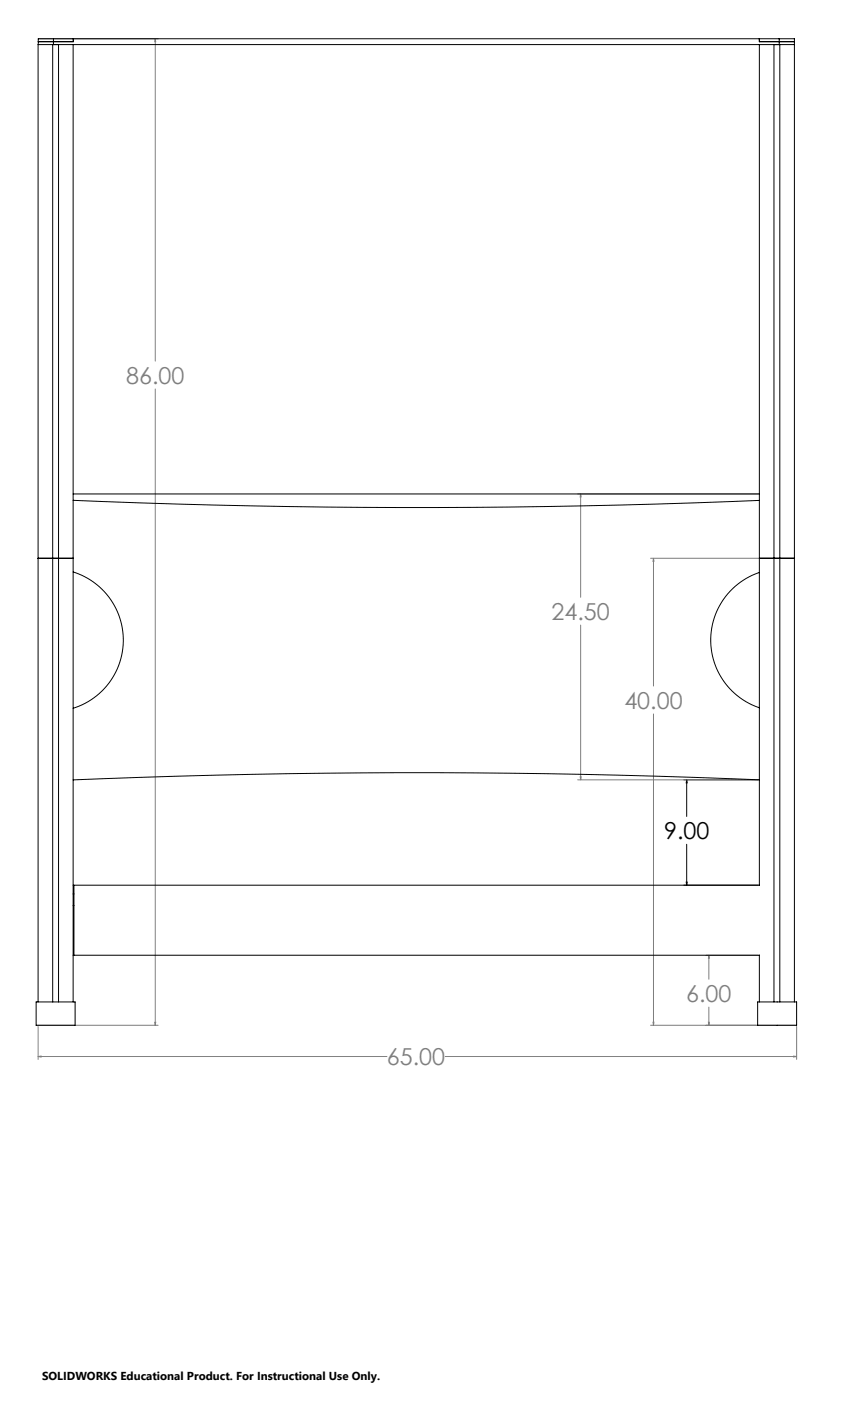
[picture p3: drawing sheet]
<svg xmlns="http://www.w3.org/2000/svg" width="914mm" height="1524mm" viewBox="0 0 914 1524" stroke-linecap="round" stroke-linejoin="round" font-family="sans-serif">
<path d="M743 848h81M747 848v4h-1zM747 848v40M747 918v45M746 960h1v3zM743 963h81" fill="none" stroke="#000" stroke-width="1.09"/>
<g fill="none" stroke="#808080" stroke-width="1.09">
<path d="M43 42h129M169 42v3h-1zM169 42v351M169 423v692M628 537h196M631 537l1 4h-1zM631 537v113M707 607h155M711 607v4h-1zM711 607v139M631 680v168M711 777v338"/>
<path d="M628 848h196M631 845h1l-1 3zM768 1039h56M771 1039v3h-1zM771 1039v26M771 1096v19M41 1115h131M41 1117v35M168 1112h1v3zM707 1115h158M710 1112h1v3zM770 1112h1v3z"/>
<path d="M866 1117v35M41 1149h4v1zM41 1149h380M484 1149h382M863 1149h3l-3 1z"/>
</g>
<g fill="none" stroke="#c0c0c0" stroke-width="1.09">
<path d="M825 537h1M825 537l1 1M826 537v1M826 537l-1 1M863 607h1M863 607l1 1M864 607v1M864 607l-1 1M825 848h1M825 848l1 1M826 848v1M826 848l-1 1"/>
<path d="M825 963h1M826 962v1M826 963h-1M825 1039h1M826 1039v1M826 1039h-1"/>
</g>
<path d="M746 960h1v3zM747 848v4h-1z" fill="#000"/>
<g fill="#808080">
<path d="M631 845h1l-1 3zM631 537l1 4h-1zM770 1112h1v3zM771 1039v3h-1zM710 1112h1v3zM711 607v4h-1z"/>
<path d="M168 1112h1v3zM169 42v3h-1zM41 1149h4v1zM863 1149h3l-3 1z"/>
</g>
<g fill="none" stroke="#000" stroke-width="1.09">
<path d="M57 49h-16v1041M57 49h791M57 49v1041M58 42h-16v7M58 42v7M58 42h789M64 49v1041M80 49v1041M80 42v3h-38M826 42v3h38M826 49v914M842 49v1041"/>
<path d="M847 42h17v1048M847 42v7M848 49h16M848 49v1041M80 537h746M80 544l152 5 121 3h80h121l80-2 192-6M41 607h39M826 607h38M80 622a78 78 0 0 1 54 74 78 78 0 0 1-54 74M826 623a78 78 0 0 0-53 73 78 78 0 0 0 53 74M826 848l-192-6-201-1-161 1-192 6M80 972h.1"/>
<path d="M826 963h-746v76h746M80 985h.1M826 1039v51M39 1090h43v25h-43zM824 1090h42v25h-42z"/>
</g>
<g font-size="25.4" fill="#808080">
<text x="137" y="418">86.00</text>
<text x="600" y="674">24.50</text>
<text x="679" y="771">40.00</text>
<text x="746" y="1090">6.00</text>
<text x="421" y="1159">65.00</text>
</g>
<text font-size="25.4" x="722" y="913">9.00</text>
<text font-size="12.6" x="46" y="1502">SOLIDWORKS Educational Product. For Instructional Use Only.</text>
</svg>
